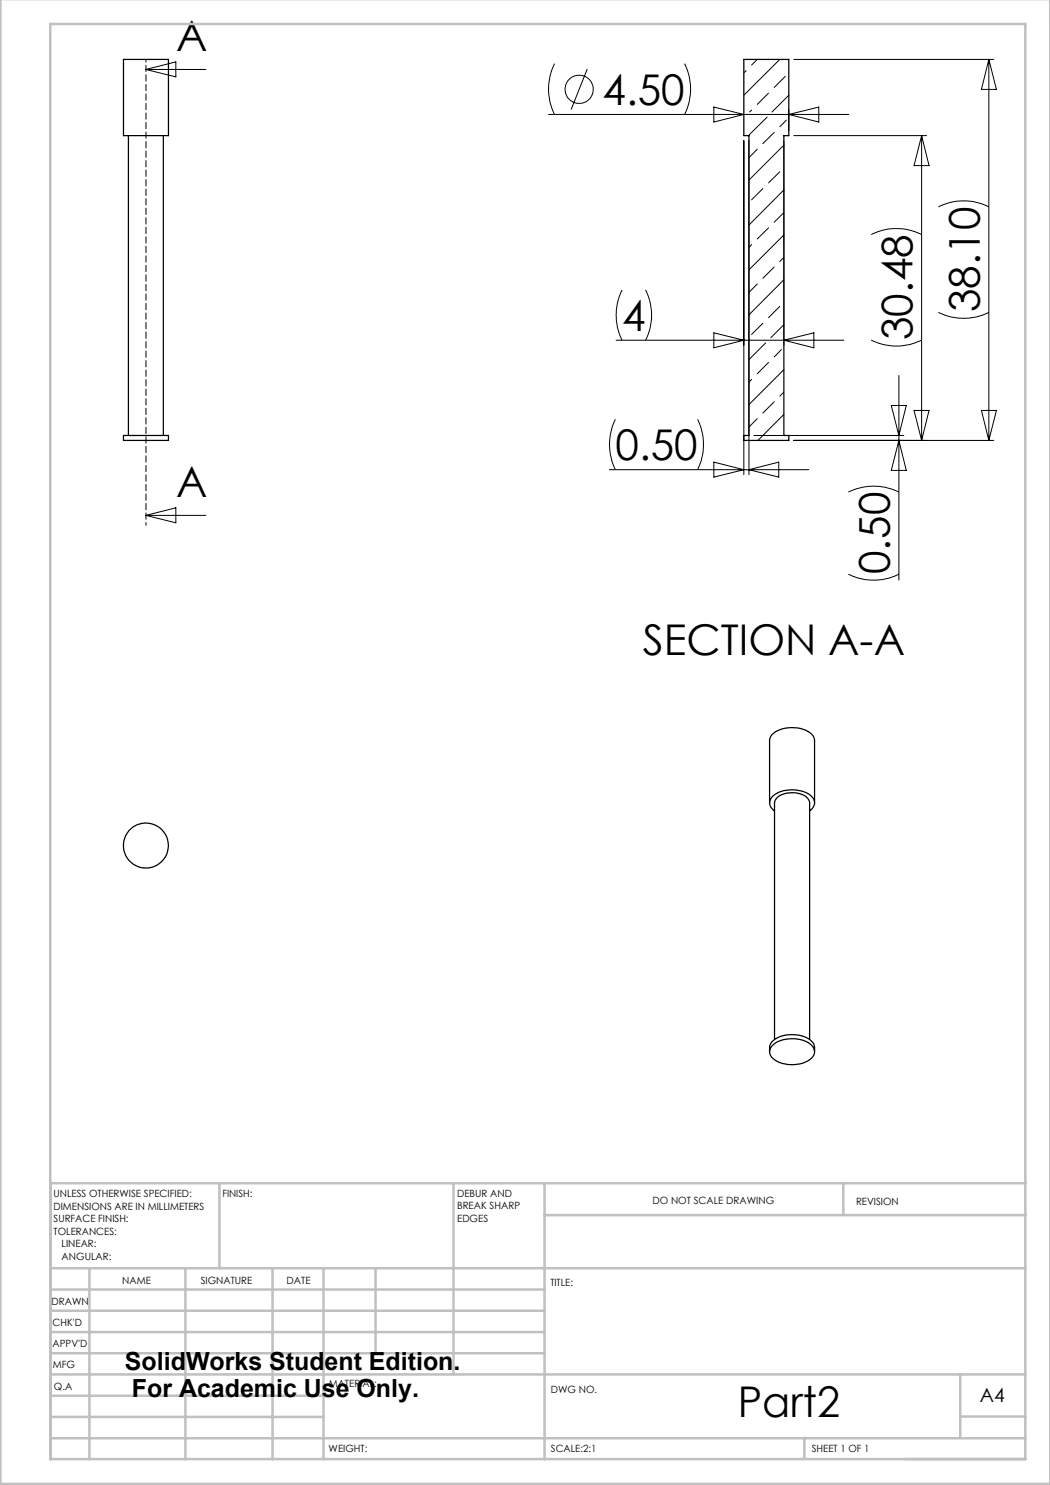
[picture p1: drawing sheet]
<svg xmlns="http://www.w3.org/2000/svg" width="210mm" height="297mm" viewBox="0 0 210 297" stroke-linecap="round" stroke-linejoin="round" font-family="sans-serif">
<g fill="none" stroke="#000" stroke-width=".2">
<path d="M29.2 13.9h12M29.2 13.9l6-1.5v3zM110.9 12.7a11.4 11.4 0 0 0 0 10.2M117.4 13.8l-3.2 8.1M136.9 12.7a11.4 11.4 0 0 1 0 10.2M149.2 14.1l-.4 .5M151.4 11.9l-1.1 1.1M153.7 18.6l-2.3 2.3M156 11.9l-7.2 7.1M157.1 15.3l-2.3 2.2M157.8 19l-3.4 3.4M158.7 11.9h40.1"/>
<path d="M197.8 11.9v76.2M197.8 11.9l1.5 6h-3zM109.7 22.9h60.1M142.8 21.4l6 1.5-6 1.5zM148.8 28.1v66.8M149.8 28.1v66.8M150.3 22l-.4 .4M151.4 29.8l-1.6 1.7M152.6 37.7l-2.3 2.3M153.4 23.4l-3.7 3.7M154.8 26.5l-2.2 2.2M156 34.4l-2.3 2.2"/>
<path d="M156.8 29l-7 7M156.8 38l-7 7M156.8 28.1v40.9M157.3 24l-1.3 1.4M157.8 21.9v4.2M157.8 22.9l6-1.5v3zM158.7 27.1h26.6M184.3 27.1v61M184.3 27.1l1.5 6h-3zM124.4 58a11.1 11.1 0 0 0 0 10M129.1 58a11.1 11.1 0 0 1 0 10M150.3 48.9l-.5 .6"/>
<path d="M151.4 56.8l-1.6 1.7M153.7 45.6l-2.3 2.2M154.8 53.4l-2.2 2.3M156.8 47l-7 7M156.8 55.9l-7 7.1M156.8 42.5l-2 1.9M156.8 51.5l-.8 .8M174.2 46.9a11.2 11.2 0 0 1 10.1 0M187.7 41.4a11.2 11.2 0 0 1 10.1 0M123.2 68h45.6M142.8 66.6l6 1.4-6 1.6zM150.3 75.9l-.5 .5"/>
<path d="M152.6 64.7l-2.3 2.2M153.1 68.6l-3.3 3.3M153.7 72.5l-2.3 2.3M156 61.3l-2.3 2.2M156.3 69.9l-1.5 1.5M156.8 64.9l-2.6 2.7M156.8 73.9l-7 7M156.8 78.4l-.8 .8M156.8 68l6-1.4v3zM174.2 68a11.2 11.2 0 0 0 10.1 0M179.8 75.1v40.9M187.7 62.5a11.2 11.2 0 0 0 10.1 0"/>
<path d="M121.9 93.9h39.8M123.1 83.9a11.2 11.2 0 0 0 0 10M139.5 83.9a11.5 11.5 0 0 1 0 10M142.8 92.4l6 1.5-6 1.5zM149.8 93.9l6-1.5v3zM150.8 87.1h30M151.4 83.7l-1.6 1.7M154.8 80.4l-2.2 2.2M156.8 82.9l-5.2 5.2M158.7 88.1h40.1M169.7 98.4a11.2 11.2 0 0 1 10.1 0M178.3 81.1h3l-1.5 6z"/>
<path d="M179.8 88.1l1.5 6h-3zM182.8 82.1h3l-1.5 6zM196.3 82.1h3l-1.5 6zM29.2 103.1l6-1.5v3zM29.2 103.1h12M169.7 114.9a11.5 11.5 0 0 0 10.1 0"/>
<circle cx="115.8" cy="17.9" r="2.82"/>
</g>
<path d="M29.2 11.9v93.2" fill="none" stroke="#000" stroke-width=".2" stroke-dasharray="1.3 .6" stroke-dashoffset=".7"/>
<g fill="none" stroke="#c0c0c0" stroke-width=".5">
<path d="M.1 -.1v296.9h209.9v-296.9M10.1 4.8h195v287h-195zM43.9 236.6v17M90.7 236.6v38.3M108.9 236.6v55.3M168.7 236.6v6.3M205.1 236.6h-195v55.3M10.1 253.6h195M10.1 257.9h98.8M17.9 253.6v38.3M37.1 253.6v38.3M54.5 253.6v38.3"/>
<path d="M64.7 253.6v38.3M75.1 253.6v17M108.9 243h96.2M10.1 270.6h98.8M10.1 266.4h98.8M10.1 262.1h98.8M10.1 279.1h54.6M10.1 274.9h195M192.1 274.8v12.7M10.1 287.7h195M10.1 283.4h54.6M160.9 287.5v4.3"/>
<path d="M192.1 283.3h13"/>
</g>
<g fill="none" stroke="#000" stroke-width=".25">
<path d="M24.7 11.9h9v15.2h-9zM148.8 11.9h9v15.2h-1v60h1v1h-9v-1h1v-60h-1zM25.7 27.1v60M32.7 27.1v60M24.7 87.1h9v1h-9zM153.9 160.5v-12.4a2.67 2.67 0 0 1 2.2-2.2 6.3 6.3 0 0 1 6.5 1.2l.3 1v12.4M154.9 162.2a1.85 1.85 0 0 1 0-3.3 6.7 6.7 0 0 1 7.3 .2 1.79 1.79 0 0 1-.3 3.1M153.9 210.3a2.51 2.51 0 0 1 1.9-2.9 6.6 6.6 0 0 1 6.7 1l.3 .7 .1 1.2M154.4 209.1a6.4 6.4 0 0 1 7.9 0 1.77 1.77 0 0 1-.4 2.9 6.5 6.5 0 0 1-7.5-.5 1.65 1.65 0 0 1 0-2.4zM154.9 207.9v-47.4a2.61 2.61 0 0 1 2.6-1.9 4.4 4.4 0 0 1 4.2 1.3l.2 .6v47.4"/>
<circle cx="29.2" cy="169.1" r="4.5"/>
</g>
<g font-size="8.5">
<text x="35.2" y="10.1">A</text>
<text x="120.5" y="21">4.50</text>
<text x="196" y="62.5" transform="rotate(-90 196 62.5)">38.10</text>
<text x="124.4" y="66.2">4</text>
<text x="182.5" y="68" transform="rotate(-90 182.5 68)">30.48</text>
<text x="123.1" y="92.1">0.50</text>
<text x="35.2" y="99.3">A</text>
<text x="178" y="114.8" transform="rotate(-90 178 114.8)">0.50</text>
<text x="128.5" y="131">SECTION A-A</text>
<text x="147.6" y="283.5">Part2</text>
</g>
<g font-size="5">
<text x="25" y="274">SolidWorks Student Edition.</text>
<text x="26.4" y="279.5">For Academic Use Only.</text>
</g>
<text font-size="3.9" x="196" y="280.4">A4</text>
<g font-size="2">
<text x="10.7" y="239.5">UNLESS OTHERWISE SPECIFIED:</text>
<text x="44.5" y="239.5">FINISH:</text>
<text x="91.4" y="239.4">DEBUR AND</text>
<text x="10.7" y="242">DIMENSIONS ARE IN MILLIMETERS</text>
<text x="10.7" y="244.5">SURFACE FINISH:</text>
<text x="91.4" y="241.9">BREAK SHARP</text>
<text x="91.4" y="244.4">EDGES</text>
<text x="130.5" y="240.8">DO NOT SCALE DRAWING</text>
<text x="171.2" y="241">REVISION</text>
<text x="10.7" y="247">TOLERANCES:</text>
<text x="12.3" y="249.5">LINEAR:</text>
<text x="12.3" y="252">ANGULAR:</text>
<text x="24.4" y="256.9">NAME</text>
<text x="40.1" y="256.8">SIGNATURE</text>
<text x="57.3" y="256.8">DATE</text>
<text x="110.1" y="257.1">TITLE:</text>
<text x="10.3" y="260.9">DRAWN</text>
<text x="10.5" y="269.3">APPV'D</text>
<text x="10.5" y="265.2">CHK'D</text>
<text x="10.6" y="273.6">MFG</text>
<text x="10.8" y="278">Q.A</text>
<text x="65.8" y="277.4">MATERIAL:</text>
<text x="110.2" y="278.5">DWG NO.</text>
<text x="65.7" y="290.4">WEIGHT:</text>
<text x="110.2" y="290.5">SCALE:2:1</text>
<text x="162.4" y="290.4">SHEET 1 OF 1</text>
</g>
</svg>
